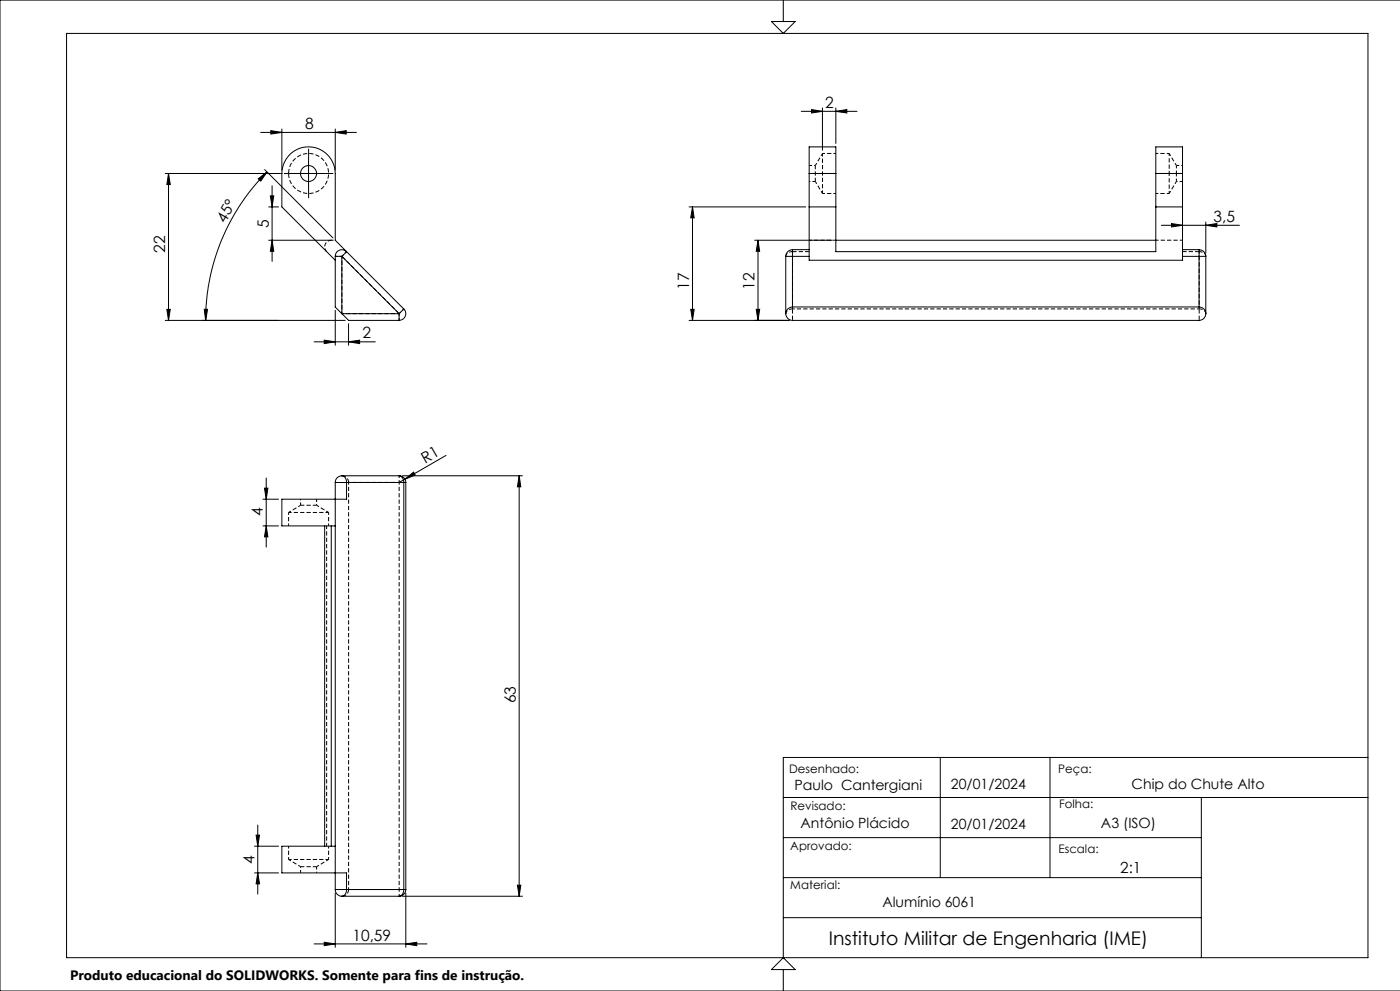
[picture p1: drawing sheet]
<svg xmlns="http://www.w3.org/2000/svg" width="420mm" height="297mm" viewBox="0 0 420 297" stroke-linecap="round" stroke-linejoin="round" font-family="sans-serif">
<path d="M86.6 52a6 6 0 0 1 8.8-5.3 6 6 0 0 1 .6 10.2 6 6 0 0 1-9.4-4.1v-.8M102.6 76.8l17.2 17.2M237.8 96v-3.4M359.8 92.6v3.4" fill="none" stroke="#000" stroke-width=".3" stroke-dasharray="1.3 .6" stroke-dashoffset="-.1" stroke-linecap="butt"/>
<path d="M99.4 72a2 2 0 0 0-1.8 1.2 2 2 0 0 0 .4 2.2M235.8 76.8a1.79 1.79 0 0 1 2-1.4M359.8 75.4a1.78 1.78 0 0 1 2 1.4M235.8 94a1.79 1.79 0 0 1 2-1.4M359.8 92.6a1.78 1.78 0 0 1 2 1.4" fill="none" stroke="#000" stroke-width=".3" stroke-dasharray="1.3 .6" stroke-dashoffset=".2" stroke-linecap="butt"/>
<g fill="none" stroke="#000" stroke-width=".3" stroke-dasharray="1.3 .6" stroke-dashoffset=".6" stroke-linecap="butt">
<path d="M99.4 72h1.2M100.6 76.8h2M102.6 76.8l1.4-1.4M359.8 75.4v17.2M102.6 94v-17.2M119.8 94l1.4-1.4M119.8 96v-2M119.8 94h-17.2M237.8 92.6v-17.2M359.8 92.6h-122M119.8 144.6v-2M119.8 144.6v122"/>
<path d="M119.8 144.6h2M104.6 266.6v-122M119.8 268.6v-2M121.8 266.6h-2"/>
</g>
<g fill="none" stroke="#000" stroke-width=".3">
<path d="M20 10h390.4v277h-390.4zM231.4 6.5h7.1l-3.5 3.5zM235 0v6.5M420 0h-420v297h420M78.2 39.7h28.7M81.2 39.2l3.4 .5-3.4 .5zM84.6 38.7v12.3M100.6 39.7l3.3-.5v1zM100.6 38.7v12.3M240.4 33.4h16.7M243.5 32.8l3.2 .6-3.2 .5zM246.7 32.3v12.7"/>
<path d="M250.8 33.4l3.2-.6v1.1zM250.8 32.3v10.7M49.6 52h34.6M50.6 52l.5 3.3h-1zM50.6 52v44M77.5 53.6l2.6-2.1-1.9 2.8zM79.4 50.8l20.5 20.5M80.1 51.5a62.7 62.7 0 0 0-18.4 44.5M81.1 58.7h1l-.5 3.3zM81.6 55.7v22.6M87.6 52h10M92.6 47v10"/>
<path d="M242.7 52v-8h8.1v8M242.7 52h8.1M242.7 52v26h112.1v-26M250.8 52v23.4h95.9v-23.4M346.7 52v-8h8.1v8M346.7 52h8.1M80.6 62h3M80.6 72h19M81.6 72l.5 3.3h-1zM100.6 76.8h2M100.6 76.8v15.2l2 2M102.6 76.8v17.2"/>
<path d="M102.6 76.8l17.1 17.2M104 75.4l-1.4 1.4M104 75.4a1.99 1.99 0 0 0-2.2-.4 1.99 1.99 0 0 0-1.2 1.8M104 75.4l-3.4-3.4v-20a8 8 0 0 0-8-8 8 8 0 0 0-8 8v10l16 16M104 75.4l17.1 17.2M206.7 62h35M207.8 62v34M207.8 62l.4 3.3h-1zM226.4 72h23.3M227.4 72l.5 3.3h-1zM227.4 72v24M235.7 76.8h2"/>
<path d="M235.7 76.8v17.2M237.7 74.8a2.05 2.05 0 0 0-2 2M237.7 74.8v2M237.7 74.8h5M237.7 76.8v15.2M237.7 76.8h5M242.7 62h8.1M250.8 72h95.9M346.7 62h8.1M348.4 67.5h23.4M351.4 67l3.4 .5-3.4 .5zM354.8 74.8h4.9"/>
<path d="M354.8 76.8h4.9M359.7 74.8a2.05 2.05 0 0 1 2 2M359.7 76.8h2M359.7 74.8v2M359.7 76.8v15.2M361.7 76.8v17.2M361.7 67.5l3.4-.5v1zM361.7 66.5v9.3M49.6 96h54M50.1 92.7h1l-.5 3.3zM61.3 92.7h1l-.6 3.3zM100.6 93v10.5"/>
<path d="M102.6 94l2 2h15.1M102.6 94h17.1M104.6 97v6.5M119.7 94v2M121.1 92.6a2.01 2.01 0 0 1 .5 2.2 2.01 2.01 0 0 1-1.9 1.2M121.1 92.6l-1.4 1.4M206.7 96h30M207.2 92.7h1l-.4 3.3zM226.9 92.7h1l-.5 3.3zM235.7 94a2.05 2.05 0 0 0 2 2h122a2.03 2.03 0 0 0 2-2M237.7 92a2.1 2.1 0 0 0-2 2M237.7 92h122"/>
<path d="M359.7 92a2.03 2.03 0 0 1 2 2M94.2 102.4h18.4M97.3 101.9l3.3 .5-3.3 .6zM104.6 102.4l3.3-.5v1.1zM133.8 136.5l-12.3 7.1M78.9 149.6h4.7M78.9 157.6h4.7M79.3 146.3h1.1l-.5 3.3zM79.9 157.6l.5 3.3h-1.1zM79.9 143.3v20.7M97.4 157.6v96M99.4 157.6v96"/>
<path d="M100.6 144.6h3.4M100.6 144.6v122M102.6 142.6a1.99 1.99 0 0 0-2 2M102.6 142.6a1.76 1.76 0 0 1 1.4 2M102.6 142.6h17.1M104 144.6v5h-19.4v8h16M104 144.6h17.1M119.7 142.6a2.05 2.05 0 0 1 2 2M119.7 142.6a1.83 1.83 0 0 1 1.4 2M120.7 142.6h36M121.1 144.6h.6M121.1 144.6v122"/>
<path d="M121.5 143.6l2.6-2.1 .5 .9zM121.5 143.6l-1.8 1M121.7 144.6v122M155.8 142.6l.4 3.3h-1zM155.8 142.6v126M235 239h175.4M282.1 227v36M315 227v36M360.4 239v48M410.4 227h-175.4v60M76.3 253.6h7.3M76.8 250.3h1.1l-.6 3.3z"/>
<path d="M77.3 247.3v20.7M100.6 253.6h-16v8h19.4v5M235 251h125.4M76.3 261.6h7.3M77.3 261.6l.6 3.3h-1.1zM100.6 267.6v16.3M100.6 266.6h3.4M100.6 266.6a1.99 1.99 0 0 0 2 2M102.6 268.6h17.1M104 266.6a1.76 1.76 0 0 1-1.4 2M104 266.6h17.1M120.7 268.6h36"/>
<path d="M121.1 266.6a1.83 1.83 0 0 1-1.4 2M121.1 266.6h.6M121.7 267.6v16.3M121.7 266.6a2.05 2.05 0 0 1-2 2M155.2 265.3h1l-.4 3.3zM235 275h125.4M235 263h125.4M94.2 282.9h33.9M97.3 282.4l3.3 .5-3.3 .5zM121.7 282.9l3.3-.5v1zM231.4 290.6l3.6-3.6 3.5 3.6zM235 290.6v6.4"/>
<circle cx="92.6" cy="52" r="2.4"/>
</g>
<path d="M246.8 46v12M98.6 153.6h-12M86.6 257.6h12M98 253.6v-96" fill="none" stroke="#000" stroke-width=".3" stroke-dasharray="1.3 .6" stroke-dashoffset=".3" stroke-linecap="butt"/>
<path d="M244.6 54.4v-4.8M90.2 151.4h4.8M95 259.7h-4.8" fill="none" stroke="#000" stroke-width=".3" stroke-dasharray="1.3 .6" stroke-dashoffset=".1" stroke-linecap="butt"/>
<path d="M104.6 144.6h15.2M119.8 266.6h-15.2" fill="none" stroke="#000" stroke-width=".3" stroke-dasharray="1.3 .6" stroke-dashoffset=".7" stroke-linecap="butt"/>
<path d="M237.8 75.4h5M237.8 74.8v.6M354.8 75.4h5M359.8 75.4v-.6M102.6 142.6a2 2 0 0 1 2 2M104.6 266.6a2 2 0 0 1-2 2" fill="none" stroke="#000" stroke-width=".3" stroke-dasharray="1.3 .6" stroke-linecap="butt"/>
<g fill="none" stroke="#000" stroke-width=".3" stroke-dasharray="1.3 .6" stroke-dashoffset=".4" stroke-linecap="butt">
<path d="M244.6 54.4l2.2 3.6M246.8 46l-2.2 3.6M250.8 52h-8M350.8 58l2.1-3.6M352.9 52v2.4M352.9 49.6v2.4M352.9 49.6l-2.1-3.6M354.8 52h-8M250.8 72h-8M354.8 72h-8M90.2 151.4l-3.6 2.2M98.6 153.6l-3.6-2.2"/>
<path d="M86.6 257.6l3.6 2.1M95 259.7l3.6-2.1"/>
</g>
<path d="M246.8 58h4M250.8 46h-4M346.8 58h4M350.8 52v-6M350.8 58v-6M350.8 46h-4M86.6 153.6v4M98.6 157.6v-4M86.6 253.6v4M98.6 257.6v-4" fill="none" stroke="#000" stroke-width=".3" stroke-dasharray="1.3 .6" stroke-dashoffset=".5" stroke-linecap="butt"/>
<path d="M242.8 54.4h1.8M244.6 49.6h-1.8M352.9 54.4h1.9M354.8 49.6h-1.9M90.2 149.6v1.8M95 151.4v-1.8M90.2 259.7v1.9M95 261.6v-1.9" fill="none" stroke="#000" stroke-width=".3" stroke-dasharray="1.3 .6" stroke-dashoffset=".9" stroke-linecap="butt"/>
<path d="M87.6 52h-2.4M92.6 47v-2.4M92.6 57v2.4M97.6 52h2.4" fill="none" stroke="#000" stroke-width=".3" stroke-dasharray="15.2 1.3 1.3 1.3" stroke-linecap="butt"/>
<g fill="#000">
<path d="M121.5 143.6l2.6-2.1 .5 .9z"/>
<path d="M81.2 39.2l3.4 .5-3.4 .5zM100.6 39.7l3.3-.5v1zM97.3 101.9l3.3 .5-3.3 .6zM104.6 102.4l3.3-.5v1.1zM97.3 282.4l3.3 .5-3.3 .5zM121.7 282.9l3.3-.5v1zM351.4 67l3.4 .5-3.4 .5zM361.7 67.5l3.4-.5v1z"/>
<path d="M243.5 32.8l3.2 .6-3.2 .5zM250.8 33.4l3.2-.6v1.1z"/>
<path d="M50.6 52l.5 3.3h-1zM50.1 92.7h1l-.5 3.3zM81.1 58.7h1l-.5 3.3zM81.6 72l.5 3.3h-1zM79.3 146.3h1.1l-.5 3.3zM79.9 157.6l.5 3.3h-1.1zM227.4 72l.5 3.3h-1zM226.9 92.7h1l-.5 3.3zM207.8 62l.4 3.3h-1zM207.2 92.7h1l-.4 3.3z"/>
<path d="M77.5 53.6l2.6-2.1-1.9 2.8zM61.3 92.7h1l-.6 3.3z"/>
<path d="M155.8 142.6l.4 3.3h-1zM155.2 265.3h1l-.4 3.3z"/>
<path d="M77.3 261.6l.6 3.3h-1.1zM76.8 250.3h1.1l-.6 3.3z"/>
</g>
<text font-size="5.6" x="248.7" y="283.2">Instituto Militar de Engenharia (IME)</text>
<g font-size="4.7">
<text x="247.6" y="32.3">2</text>
<text x="91.6" y="38.6">8</text>
<text x="67.5" y="67.1" transform="rotate(-60 67.5 67.1)">45°</text>
<text x="80.6" y="68.3" transform="rotate(-90 80.6 68.3)">5</text>
<text x="364.1" y="66.5">3,5</text>
<text x="49.6" y="75.7" transform="rotate(-90 49.6 75.7)">22</text>
<text x="206.7" y="86.8" transform="rotate(-90 206.7 86.8)">17</text>
<text x="226.4" y="86.8" transform="rotate(-90 226.4 86.8)">12</text>
<text x="108.7" y="101.4">2</text>
<text x="127.5" y="139" transform="rotate(-30 127.5 139)">R1</text>
<text x="78.9" y="154.5" transform="rotate(-90 78.9 154.5)">4</text>
<text x="154.7" y="210.8" transform="rotate(-90 154.7 210.8)">63</text>
<text x="76.3" y="259.1" transform="rotate(-90 76.3 259.1)">4</text>
<text x="105.7" y="281.9">10,59</text>
</g>
<text font-size="4.6" x="336.1" y="261.6">2:1</text>
<g font-size="4.2">
<text x="238.4" y="236.8">Paulo Cantergiani</text>
<text x="285.3" y="236.3">20/01/2024</text>
<text x="339.5" y="236.3">Chip do Chute Alto</text>
<text x="240.2" y="248.1">Antônio Plácido</text>
<text x="285.3" y="248.4">20/01/2024</text>
<text x="330.3" y="248.1">A3 (ISO)</text>
<text x="264.7" y="271.9">Alumínio 6061</text>
</g>
<text font-size="4.1" x="21" y="293.7">Produto educacional do SOLIDWORKS. Somente para fins de instrução.</text>
<g font-size="3.5">
<text x="236.8" y="231.8">Desenhado:</text>
<text x="317.4" y="231.8">Peça:</text>
<text x="237.1" y="242.7">Revisado:</text>
<text x="317.7" y="242.1">Folha:</text>
<text x="237.1" y="254.7">Aprovado:</text>
<text x="317.5" y="255.7">Escala:</text>
<text x="237.1" y="266.6">Material:</text>
</g>
</svg>
